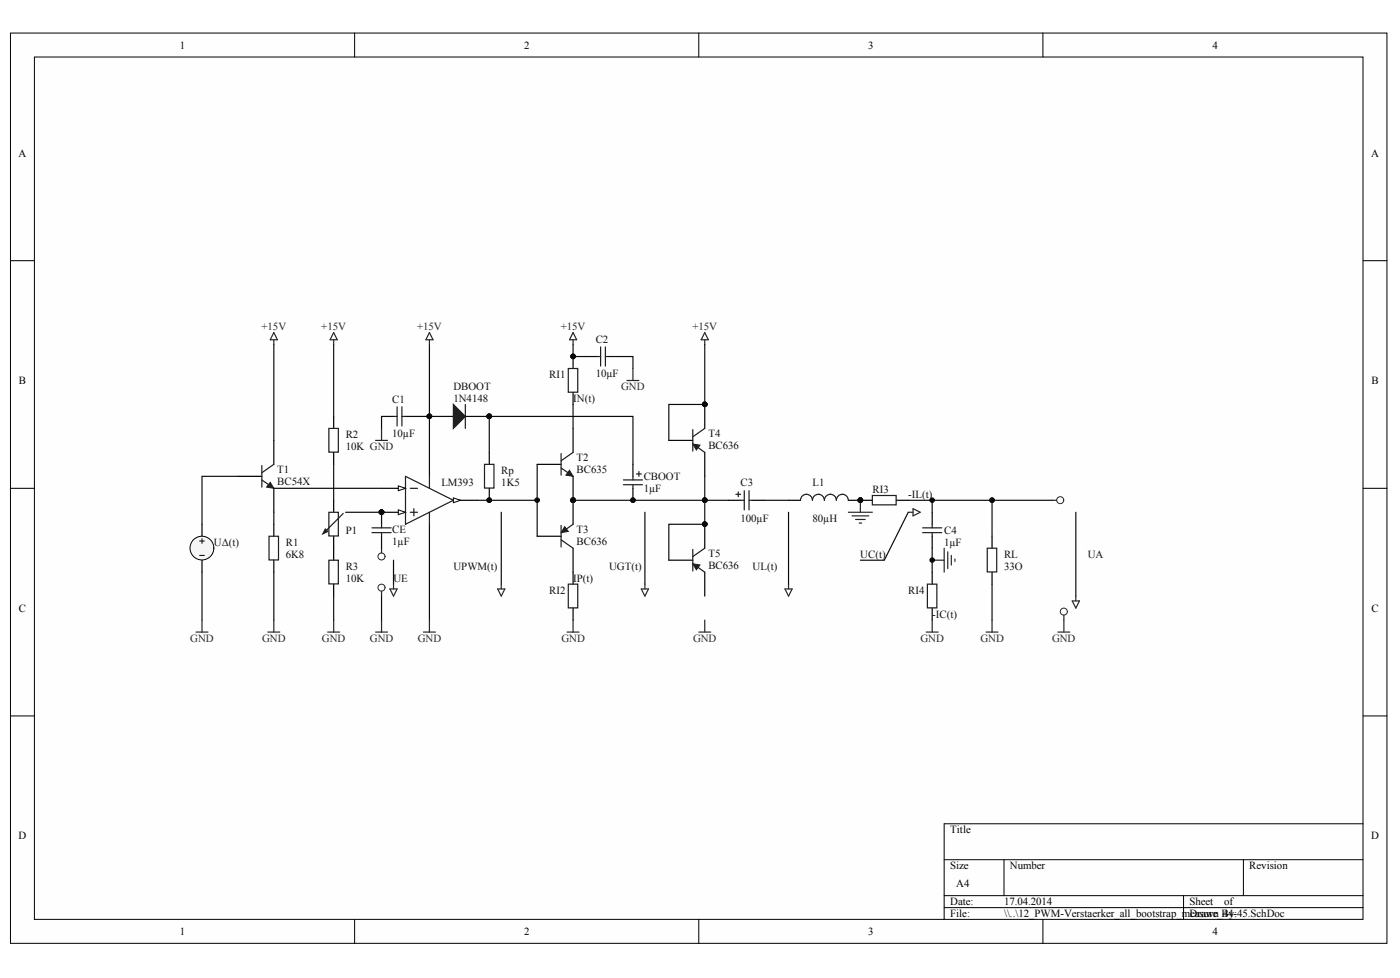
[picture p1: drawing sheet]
<svg xmlns="http://www.w3.org/2000/svg" width="288mm" height="201mm" viewBox="0 0 288 201" stroke-linecap="round" stroke-linejoin="round" font-family="sans-serif">
<g fill="#fefefe" stroke="#000" stroke-width=".21">
<path d="M2.2 6.8h283v187.2h-283z"/>
<path d="M7.1 11.7h273.2v177.3h-273.2z"/>
</g>
<g fill="none" stroke="#000" stroke-width=".21">
<path d="M72.9 6.8v4.9M143.7 6.8v4.9M214.4 6.8v4.9M2.2 53.6h4.9M280.3 53.6h4.9M2.2 100.4h4.9M280.3 100.4h4.9M2.2 147.2h4.9M280.3 147.2h4.9M194.1 176.8h86.2M206.4 176.8v7.4M255.7 176.8v7.4"/>
<path d="M280.3 169.4h-86.2v19.7M72.9 189.1v4.9M143.7 189.1v4.9M194.1 184.2h86.2M194.1 186.6h86.2M214.4 189.1v4.9M243.4 184.2v4.9"/>
</g>
<path d="M78.5 100.4h4.9" fill="none" stroke="#000" stroke-width=".25"/>
<path d="M81.9 99.9l1.5 .5-1.5 .5z" fill="#fefefe" stroke="#000" stroke-width=".21"/>
<path d="M78.5 105.3h4.9" fill="none" stroke="#000" stroke-width=".25"/>
<path d="M81.9 104.8l1.5 .5-1.5 .5z" fill="#fefefe" stroke="#000" stroke-width=".21"/>
<circle cx="78.4" cy="105.3" r=".47" fill="#0e0e0e" stroke="#0e0e0e" stroke-width=".21"/>
<path d="M88.3 93v4.9M93.2 102.9h4.9" fill="none" stroke="#000" stroke-width=".25"/>
<path d="M93.2 102.4l1.5 .5-1.5 .5z" fill="#fefefe" stroke="#000" stroke-width=".21"/>
<path d="M41.5 107.8v2.5M41.5 115.2v2.4M88.3 107.8v4.9" fill="none" stroke="#000" stroke-width=".25"/>
<path d="M83.4 97.9l9.8 5-9.8 4.9zM88.3 97.9v2.5M84.4 100.4h1.4M84.4 105.3h1.4M85.1 104.6v1.5M88.3 105.3v2.5" fill="none" stroke="#1c1c1c" stroke-width=".25"/>
<circle cx="78.4" cy="105.3" r=".47" fill="#0e0e0e" stroke="#0e0e0e" stroke-width=".21"/>
<path d="M67.4 130h2.4M68.6 127.5v2.5M87.1 130h2.4M88.3 127.5v2.5" fill="none" stroke="#262626" stroke-width=".25"/>
<circle cx="41.5" cy="112.7" r="2.44" fill="#f5f5f5" stroke="#000" stroke-width=".21"/>
<path d="M41 111.2h1M41 114.2h1M41.5 110.7v1" fill="none" stroke="#000" stroke-width=".21"/>
<g fill="none" stroke="#0e0e0e" stroke-width=".25">
<path d="M56.3 70.8v19.7M68.6 70.8v14.8M88.3 70.8v22.2M117.8 70.8v2.5h2.5M127.7 73.3h2.4v2.5M144.9 70.8v12.4h-7.4v7.3M48.9 97.9h-7.4v9.9M68.6 95.5v7.4M78.5 85.6v2.5M85.8 85.6h2.5M100.6 93v-7.4h29.5v9.9M110.5 95.5v14.8"/>
<path d="M117.8 83.2v4.9M144.9 97.9v9.9h-7.4v7.4M41.5 117.6v9.9M56.3 105.3v2.5M56.3 117.6v9.9M56.3 100.4h22.2M71.1 105.3h7.4M80.9 115.2v4.9M88.3 112.7v14.8M98.1 102.9h12.4M103.1 105.3v14.8M117.8 102.9h32"/>
<path d="M132.6 105.3v14.8M157.2 102.9h4.9M162.1 105.3v14.8M186.8 102.9h17.2v7.4M186.8 105.3l-5 9.9h-4.9M191.7 102.9v2.4M191.7 112.7v4.9M204 102.9h12.3M221.2 105.3v17.3M68.6 122.6v4.9M78.5 122.6v4.9M204 120.1v7.4"/>
</g>
<g fill="#0e0e0e" stroke="#0e0e0e" stroke-width=".21">
<circle cx="78.4" cy="105.3" r=".47"/>
<circle cx="100.6" cy="102.8" r=".47"/>
<circle cx="100.6" cy="85.6" r=".47"/>
<circle cx="88.3" cy="85.6" r=".47"/>
<circle cx="117.8" cy="102.8" r=".47"/>
<circle cx="110.4" cy="102.8" r=".47"/>
<circle cx="144.9" cy="83.1" r=".47"/>
<circle cx="144.9" cy="107.8" r=".47"/>
<circle cx="144.9" cy="102.8" r=".47"/>
<circle cx="130.1" cy="102.8" r=".47"/>
<circle cx="117.8" cy="73.3" r=".47"/>
<circle cx="176.9" cy="102.8" r=".47"/>
<circle cx="204" cy="102.8" r=".47"/>
<circle cx="191.7" cy="115.2" r=".47"/>
<circle cx="191.7" cy="102.8" r=".47"/>
</g>
<g fill="none" stroke="#262626" stroke-width=".25">
<path d="M56.3 68.4l.7 1.5h-1.4zM56.3 69.9v.9M68.6 68.4l.7 1.5h-1.4zM68.6 69.9v.9M88.3 68.4l.7 1.5h-1.4zM88.3 69.9v.9M117.8 68.4l.8 1.5h-1.5zM117.8 69.9v.9M128.9 78.2h2.5M130.1 75.8v2.4M144.9 68.4l.7 1.5h-1.4zM144.9 69.9v.9"/>
<path d="M77.2 90.5h2.5M78.5 88.1v2.4M78.5 112.7v1M174.4 105.3h5M175.2 106.1h3.4M175.9 106.8h2M176.7 107.5h.5M176.9 102.9v2.4M186.8 105.3h.9M187.7 104.6l1.5 .7-1.5 .8zM191.7 115.2h2.4M194.1 112.7v4.9"/>
<path d="M194.9 113.5v3.4M195.6 114.2v2M196.4 114.9v.5M216.3 102.9h1M40.3 130h2.5M41.5 127.5v2.5M55.1 130h2.4M56.3 127.5v2.5M77.2 130h2.5M78.5 121.6v1M78.5 127.5v2.5M80.2 121.1h1.5l-.8 1.5z"/>
<path d="M80.9 120.1v1M102.3 121.1h1.5l-.7 1.5zM103.1 120.1v1M116.6 130h2.5M117.8 127.5v2.5M131.9 121.1h1.4l-.7 1.5zM132.6 120.1v1M143.7 130h2.4M144.9 127.5v2.5M161.4 121.1h1.5l-.8 1.5zM162.1 120.1v1M190.4 130h2.5"/>
<path d="M191.7 127.5v2.5M202.8 130h2.4M204 127.5v2.5M217.5 130h2.5M218.8 126.5v3.5M220.5 123.6h1.5l-.8 1.4zM221.2 122.6v1"/>
</g>
<g fill="none" stroke="#000" stroke-width=".25">
<path d="M117.8 73.3v2.5M120.3 73.3h2.5M125.2 73.3h2.5M48.9 97.9h4.9M56.3 90.5v5M68.6 85.6v2.5M68.6 93v2.5M78.5 85.6h2.4M83.4 85.6h2.4M88.3 85.6h4.9M95.7 85.6h4.9M100.6 93v2.5"/>
<path d="M110.5 95.5h4.9M117.8 80.7v2.5M117.8 88.1v4.9M117.8 97.9v9.9M130.1 95.5v2.4M137.5 90.5h4.9M144.9 83.2v4.9M144.9 93v4.9M56.3 100.4v4.9M56.3 107.8v2.5M56.3 115.2v2.4M68.6 102.9v2.4"/>
<path d="M68.6 110.3v4.9M78.5 105.3v2.5M78.5 110.3v2.4M100.6 100.4v2.5M110.5 110.3h4.9M117.8 112.7v7.4M130.1 100.4v2.5M137.5 115.2h4.9M144.9 107.8v4.9M144.9 117.6v5M149.8 102.9h2.5M154.8 102.9h2.4"/>
<path d="M162.1 102.9h2.5M174.4 102.9h5M184.3 102.9h2.5M191.7 105.3v2.5M191.7 110.3v2.4M191.7 117.6v2.5M204 110.3v2.4M204 117.6v2.5M68.6 120.1v2.5M117.8 125v2.5M191.7 125v2.5"/>
</g>
<g fill="none" stroke="#1c1c1c" stroke-width=".25">
<path d="M116.9 75.8h1.9v4.8h-1.9zM122.8 73.3h.7M123.5 71.3v4M124.5 71.3v4M124.5 73.3h.7M53.8 98.7l2.5 1.7M53.8 95.7v4.5M56.3 95.5l-2.5 1.7M67.6 88.1h2v4.9h-2zM80.9 85.6h.8M81.7 83.7v3.9M82.6 83.7v3.9"/>
<path d="M82.6 85.6h.8M95.7 83.2v4.9M99.6 95.5h2v4.9h-2zM115.4 96.2l2.4 1.7M115.4 93.3v4.4M117.8 93l-2.4 1.7M128.2 98.7h3.9M128.2 99.7h3.9M130.1 97.9v.8M130.1 99.7v.7M130.9 97.4h1M131.4 97v.9"/>
<path d="M142.4 88.3v4.5M143.2 91.8l1.7 1.2M144.9 88.1l-2.5 1.7M55.3 110.3h2v4.8h-2zM67.6 105.3h2v4.9h-2zM67.6 115.2h2v4.9h-2zM70.6 105.6l-3.7 3.7M76.5 108.5h3.9M76.5 109.5h3.9M78.5 107.8v.7M78.5 109.5v.8M115.4 108v4.5"/>
<path d="M115.4 111l2.4 1.7M117.8 107.8l-1.7 1.2M142.4 113v4.4M143.2 116.4l1.7 1.2M144.9 112.7l-2.5 1.7M151.3 101.6h1M151.8 101.1v1M152.3 102.9h.7M153 100.9v3.9M154 102.9h.8M154 100.9v3.9M167 102.9a1.22 1.22 0 0 0-1.2-1.3 1.22 1.22 0 0 0-1.2 1.3"/>
<path d="M169.5 102.9a1.22 1.22 0 0 0-1.2-1.3 1.22 1.22 0 0 0-1.2 1.3M172 102.9a1.22 1.22 0 0 0-1.3-1.3 1.22 1.22 0 0 0-1.2 1.3M174.4 102.9a1.22 1.22 0 0 0-1.2-1.3 1.22 1.22 0 0 0-1.2 1.3M179.4 101.9h4.9v1.9h-4.9zM189.7 108.5h3.9M189.7 109.5h3.9M191.7 107.8v.7M191.7 109.5v.8M203 112.7h1.9v4.9h-1.9zM116.9 120.1h1.9v4.9h-1.9zM190.7 120.1h1.9v4.9h-1.9z"/>
</g>
<g fill="#1c1c1c" stroke="#1c1c1c" stroke-width=".25">
<path d="M66.9 108.8l.5 .5-1 .5z"/>
<path d="M93.2 83.2l2.5 2.4-2.5 2.5z"/>
</g>
<g fill="#1c1c1c" stroke="#1c1c1c" stroke-width=".21">
<path d="M55.6 99.2l.7 1.2-1.5-.2z"/>
<path d="M117.1 96.7l.7 1.2-1.4-.2z"/>
<path d="M116.1 108.3l.8 1-1.5 .2z"/>
<path d="M142.4 91.3l1.5 .2-.7 1z"/>
<path d="M142.4 115.9l1.5 .3-.7 1z"/>
</g>
<g fill="none" stroke="#262626" stroke-width=".21">
<circle cx="78.4" cy="114.4" r=".72"/>
<circle cx="218" cy="102.8" r=".72"/>
<circle cx="78.4" cy="120.8" r=".72"/>
<circle cx="218.7" cy="125.7" r=".72"/>
</g>
<g font-size="2.2">
<text x="37" y="10">1</text>
<text x="107.8" y="10">2</text>
<text x="178.5" y="10">3</text>
<text x="249.3" y="10">4</text>
<text x="3.8" y="32.2">A</text>
<text x="282" y="32.2">A</text>
<text x="3.9" y="79">B</text>
<text x="282" y="79">B</text>
<text x="3.9" y="125.8">C</text>
<text x="282" y="125.8">C</text>
<text x="3.8" y="172.6">D</text>
<text x="195.4" y="171.4">Title</text>
<text x="282" y="172.6">D</text>
<text x="195.4" y="178.7">Size</text>
<text x="207.7" y="178.7">Number</text>
<text x="256.9" y="178.7">Revision</text>
<text x="196.6" y="182.4">A4</text>
<text x="195.4" y="186.1">Date:</text>
<text x="195.4" y="188.6">File:</text>
<text x="206.4" y="186.1">17.04.2014</text>
<text x="206.4" y="188.6">\\..\12_PWM-Verstaerker_all_bootstrap_measure_44-45.SchDoc</text>
<text x="244.6" y="186.1">Sheet</text>
<text x="244.6" y="188.6">Drawn By:</text>
<text x="251.7" y="186.1">of</text>
<text x="37" y="192.3">1</text>
<text x="107.8" y="192.3">2</text>
<text x="178.5" y="192.3">3</text>
<text x="249.3" y="192.3">4</text>
</g>
<g font-size="2.2" fill="#262626">
<text x="53.8" y="67.9">+15V</text>
<text x="66.1" y="67.9">+15V</text>
<text x="85.8" y="67.9">+15V</text>
<text x="115.3" y="67.9">+15V</text>
<text x="142.4" y="67.9">+15V</text>
<text x="127.7" y="80.2">GND</text>
<text x="39.1" y="132">GND</text>
<text x="53.9" y="132">GND</text>
<text x="66.2" y="132">GND</text>
<text x="76.1" y="132">GND</text>
<text x="85.9" y="132">GND</text>
<text x="115.4" y="132">GND</text>
<text x="142.5" y="132">GND</text>
<text x="189.3" y="132">GND</text>
<text x="201.6" y="132">GND</text>
<text x="216.3" y="132">GND</text>
</g>
<g font-size="2.2" fill="#0e0e0e">
<text x="122.5" y="70.6">C2</text>
<text x="112.9" y="77.7">RI1</text>
<text x="122.5" y="77.5">10µF</text>
<text x="80.7" y="82.9">C1</text>
<text x="93.2" y="80.2">DBOOT</text>
<text x="93.2" y="82.7">1N4148</text>
<text x="117.8" y="82.7">IN(t)</text>
<text x="80.7" y="89.8">10µF</text>
<text x="145.7" y="89.8">T4</text>
<text x="71.1" y="90.1">R2</text>
<text x="71.1" y="92.5">10K GND</text>
<text x="118.6" y="94.7">T2</text>
<text x="145.7" y="92.3">BC636</text>
<text x="57" y="97.2">T1</text>
<text x="57" y="99.7">BC54X</text>
<text x="90.8" y="99.9">LM393</text>
<text x="103.1" y="99.9">1K5</text>
<text x="103.1" y="97.4">Rp</text>
<text x="118.6" y="97.2">BC635</text>
<text x="132.4" y="101.2">1µF</text>
<text x="132.4" y="98.7">CBOOT</text>
<text x="152.3" y="99.9">C3</text>
<text x="167.1" y="99.9">L1</text>
<text x="179.4" y="101.4">RI3</text>
<text x="152.3" y="107.3">100µF</text>
<text x="167.1" y="107.3">80µH</text>
<text x="186.7" y="102.4">-IL(t)</text>
<text x="44" y="112.3">UΔ(t)</text>
<text x="58.8" y="112.3">R1</text>
<text x="71.1" y="109.8">P1</text>
<text x="80.7" y="109.5">CE</text>
<text x="80.7" y="112">1µF</text>
<text x="118.6" y="109.5">T3</text>
<text x="118.6" y="112">BC636</text>
<text x="194.1" y="109.8">C4</text>
<text x="194.1" y="112.3">1µF</text>
<text x="58.8" y="114.7">6K8</text>
<text x="71.1" y="117.1">R3</text>
<text x="71.1" y="119.6">10K</text>
<text x="80.9" y="119.6">UE</text>
<text x="93.2" y="117.1">UPWM(t)</text>
<text x="117.8" y="119.6">IP(t)</text>
<text x="125.2" y="117.1">UGT(t)</text>
<text x="145.7" y="114.4">T5</text>
<text x="145.7" y="116.9">BC636</text>
<text x="154.7" y="117.1">UL(t)</text>
<text x="176.9" y="114.7">UC(t)</text>
<text x="206.4" y="114.7">RL</text>
<text x="206.4" y="117.1">33O</text>
<text x="223.7" y="114.7">UA</text>
<text x="112.9" y="122.1">RI2</text>
<text x="186.7" y="122.1">RI4</text>
<text x="191.7" y="127">-IC(t)</text>
</g>
</svg>
